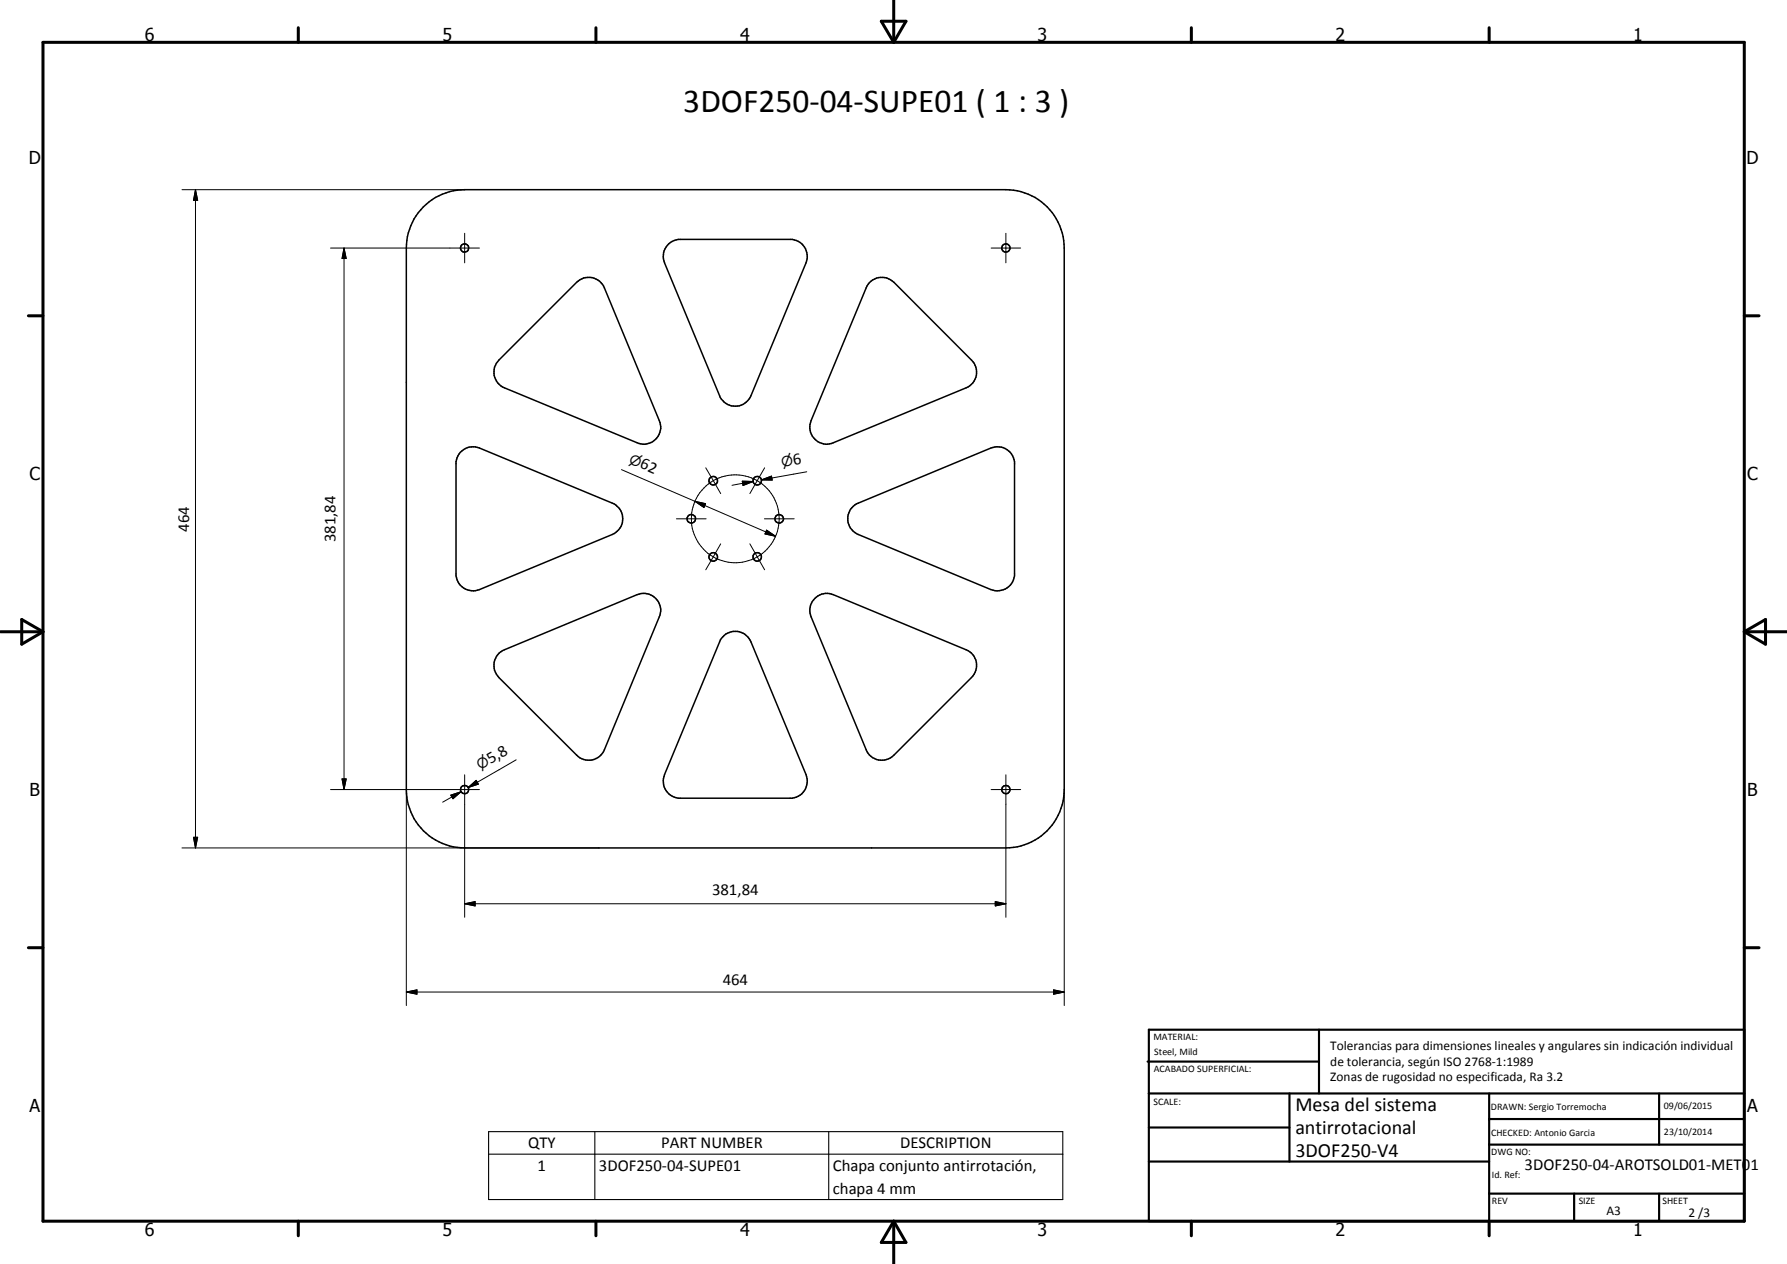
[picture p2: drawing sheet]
<svg xmlns="http://www.w3.org/2000/svg" width="420mm" height="297mm" viewBox="0 0 420 297" stroke-linecap="round" stroke-linejoin="round" font-family="sans-serif">
<g fill="none" stroke="#000" stroke-width=".35">
<path d="M99.6 48.6a13.8 13.8 0 0 1 9.7-4h127.2a13.7 13.7 0 0 1 13.7 13.7v127.2a13.7 13.7 0 0 1-13.7 13.8h-127.2a13.7 13.7 0 0 1-13.8-13.8v-127.2a13.6 13.6 0 0 1 4.1-9.7zM157.3 57.3l.8-.6 1.4-.4h26.8a4 4 0 0 1 3.2 5.5l-12.9 31.2a4 4 0 0 1-3.7 2.5 4 4 0 0 1-3.7-2.5l-13-31.2a3.9 3.9 0 0 1 1.1-4.5zM204.4 66.4a4.1 4.1 0 0 1 5.8-.1l18.2 18.3a4 4 0 0 1-1.3 6.5l-31.2 13a4 4 0 0 1-4.3-.9 4 4 0 0 1-.9-4.4l13-31.2zM117.3 84.6l18.3-18.3a4 4 0 0 1 6.5 1.3l12.9 31.2a4 4 0 0 1-.8 4.4 4 4 0 0 1-4.4 .9l-31.2-13a4 4 0 0 1-1.3-6.5zM108.2 106.3a4 4 0 0 1 4.5-1l31.3 12.9a4 4 0 0 1 2.4 3.7 4 4 0 0 1-2.4 3.7l-31.3 13a4 4 0 0 1-5.5-3.3v-26.8l.5-1.4zM200.3 119.3l1.1-.9 31.6-13.1a4 4 0 0 1 5.5 3.2v26.8a4 4 0 0 1-5.5 3.3l-31.2-13a4 4 0 0 1-1.5-6.3zM117.4 153.5l1.2-.8 31.2-13a4 4 0 0 1 4.3 .9 4 4 0 0 1 .9 4.3l-12.9 31.3a4 4 0 0 1-6.5 1.3l-18.3-18.3a4.1 4.1 0 0 1 .1-5.7zM170 149.6a4 4 0 0 1 6.6 1.2l12.9 31.2a4 4 0 0 1-3.2 5.6h-26.8a4.1 4.1 0 0 1-3.3-5.6l13.2-31.6zM191.6 140.6a4 4 0 0 1 4.3-.9l31.2 13a4 4 0 0 1 1.3 6.5l-18.2 18.3a4 4 0 0 1-6.5-1.3l-13-31.3a4 4 0 0 1 .9-4.3z"/>
<circle cx="109.2" cy="58.3" r=".96"/>
<circle cx="236.5" cy="58.3" r=".96"/>
<circle cx="167.7" cy="113" r="1"/>
<circle cx="178" cy="113" r=".99"/>
<circle cx="162.5" cy="121.9" r="1"/>
<circle cx="167.7" cy="130.9" r="1"/>
<circle cx="178" cy="130.9" r="1"/>
<circle cx="183.2" cy="121.9" r="1.01"/>
<circle cx="109.2" cy="185.5" r=".96"/>
<circle cx="236.5" cy="185.5" r=".98"/>
</g>
<g fill="none" stroke="#000" stroke-width=".71">
<path d="M10.1 9.9h400v277.1h-400zM70.1 6.5v3.4M140.1 6.5v3.4M207.2 5h5.8l-2.9 4.9zM210.1 0v9.9M280.1 6.5v3.4M350.1 6.5v3.4M6.7 74.2h3.4M410.1 74.2h3.5M.1 148.5h10M5.1 145.6l5 2.9-5 2.9zM410.1 148.5h10"/>
<path d="M410.1 148.5l5-2.9v5.8zM6.7 222.7h3.4M410.1 222.7h3.5M70.1 287v3.4M140.1 287v3.4M210.1 287v10M210.1 287l2.9 5h-5.8zM280.1 287v3.4M350.1 287v3.4"/>
</g>
<g fill="none" stroke="#000" stroke-width=".51">
<path d="M269.8 249.5h40.3M270.1 242h140v45h-140zM270.1 257h140M303.2 257v16M310.1 242v15M350.1 257v30M390.1 257v12M270.1 265h33.1M270.1 273h80M350.1 269h60M350.1 263h60M350.1 280.5h60"/>
<path d="M370.1 280.5v6.5M390.1 280.5v6.5"/>
</g>
<path d="M114.9 265.9h135v16h-135zM114.9 271.2h135M139.9 265.9v16M194.8 265.9v16" fill="none" stroke="#000" stroke-width=".25"/>
<g fill="none" stroke="#000" stroke-width=".24">
<path d="M42.8 44.6h66.5M46 44.6l.5 2.5h-1zM46 44.6v154.7M77.7 58.3h35M80.9 58.3l.5 2.4h-1zM80.9 58.3v127.2M109.3 54.8v7M233 58.3h7M236.5 54.8v7M146.1 110.4l17.3 7.4M163.4 117.8l2.5 .6-.4 .9zM163.4 117.8l19 8.2"/>
<path d="M165.9 109.9l1.8 3M167.7 112.9l1.7 3.1M167.7 112.9a10.9 10.9 0 0 0-4.3 4.9M167.7 112.9a10.5 10.5 0 0 1 10.3 0M174.5 113.1l2.6 .1-2.4 .9zM177.1 113.2l-5 .8M178 112.9l-1.7 3.1M178 112.9a10.3 10.3 0 0 1 4 13.8 10.3 10.3 0 0 1-13.6 4.5 10.3 10.3 0 0 1-5-13.4M179 112.8l2.4-.9 .2 .9zM179.8 109.9l-1.8 3M181.5 112.4l-2.5 .4M189.7 110.9l-10.7 1.9"/>
<path d="M159 121.9h7M169.4 127.8l-3.5 6.1M176.3 127.8l3.5 6.1M179.7 121.9h7M180.2 124.6l2.2 1.4-2.5-.5zM121.4 178.6l-11.3 6.5M42.8 199.3h98M45.5 196.8h1l-.5 2.5zM77.7 185.5h35M80.4 183h1l-.5 2.5zM95.5 185.5v50.8M106 186.9l2.4-.8-1.9 1.6z"/>
<path d="M108.4 186.1l-4.3 2.4M109.3 182.1v33.5M110.1 185.1l1.9-1.7 .5 .9zM112.2 183.8l-2.1 1.3M233 185.5h7M236.5 182.1v33.5M250.2 185.5v50.8M109.3 212.4l2.4-.5v1zM109.3 212.4h127.2M234 211.9l2.5 .5-2.5 .5zM95.5 233.1l2.5-.5v1zM95.5 233.1h154.7"/>
<path d="M247.7 232.6l2.5 .5-2.5 .5z"/>
</g>
<g fill="#000">
<path d="M46 44.6l.5 2.5h-1zM80.9 58.3l.5 2.4h-1zM163.4 117.8l2.5 .6-.4 .9zM174.5 113.1l2.6 .1-2.4 .9zM179 112.8l2.4-.9 .2 .9zM180.2 124.6l2.2 1.4-2.5-.5zM45.5 196.8h1l-.5 2.5zM80.4 183h1l-.5 2.5zM106 186.9l2.4-.8-1.9 1.6zM110.1 185.1l1.9-1.7 .5 .9zM109.3 212.4l2.4-.5v1zM234 211.9l2.5 .5-2.5 .5z"/>
<path d="M95.5 233.1l2.5-.5v1zM247.7 232.6l2.5 .5-2.5 .5z"/>
</g>
<text font-size="7.9" x="160.6" y="26.2">3DOF250-04-SUPE01 ( 1 : 3 )</text>
<g font-size="4.7">
<text x="304.6" y="261.2">Mesa del sistema</text>
<text x="304.6" y="266.6">antirrotacional</text>
<text x="304.6" y="272">3DOF250-V4</text>
</g>
<g font-size="4.2">
<text x="34" y="9.6">6</text>
<text x="104" y="9.6">5</text>
<text x="174" y="9.6">4</text>
<text x="244" y="9.6">3</text>
<text x="314" y="9.6">2</text>
<text x="384" y="9.6">1</text>
<text x="6.8" y="38.7">D</text>
<text x="410.6" y="38.7">D</text>
<text x="7" y="112.9">C</text>
<text x="410.8" y="112.9">C</text>
<text x="7" y="187.1">B</text>
<text x="410.8" y="187.1">B</text>
<text x="7" y="261.4">A</text>
<text x="410.8" y="261.4">A</text>
<text x="34" y="290.4">6</text>
<text x="104" y="290.4">5</text>
<text x="174" y="290.4">4</text>
<text x="244" y="290.4">3</text>
<text x="314" y="290.4">2</text>
<text x="384" y="290.4">1</text>
</g>
<g font-size="3.9">
<text x="150.3" y="109.8" transform="rotate(23 150.3 109.8)">62</text>
<text x="186.6" y="109.3" transform="rotate(-10 186.6 109.3)">6</text>
<text x="44.4" y="125" transform="rotate(-90 44.4 125)">464</text>
<text x="78.9" y="127.4" transform="rotate(-90 78.9 127.4)">381,84</text>
<text x="115.3" y="179.6" transform="rotate(-30 115.3 179.6)">5,8</text>
<text x="167.4" y="210.3">381,84</text>
<text x="169.9" y="231.6">464</text>
<text x="124.2" y="269.9">QTY</text>
<text x="155.4" y="269.8">PART NUMBER</text>
<text x="211.7" y="269.9">DESCRIPTION</text>
<text x="126.4" y="275.2">1</text>
<text x="140.8" y="275.2">3DOF250-04-SUPE01</text>
<text x="195.8" y="275.3">Chapa conjunto antirrotación,</text>
<text x="358.5" y="275">3DOF250-04-AROTSOLD01-MET01</text>
<text x="195.8" y="280.6">chapa 4 mm</text>
</g>
<g font-size="3.3">
<text x="147.7" y="108.7" transform="rotate(23 147.7 108.7)">n</text>
<text x="183.9" y="109.8" transform="rotate(-10 183.9 109.8)">n</text>
<text x="112.9" y="181" transform="rotate(-30 112.9 181)">n</text>
</g>
<g font-size="3.1">
<text x="312.7" y="246.8">Tolerancias para dimensiones lineales y angulares sin indicación individual</text>
<text x="312.7" y="250.4">de tolerancia, según ISO 2768-1:1989</text>
<text x="312.7" y="254">Zonas de rugosidad no especificada, Ra 3.2</text>
<text x="377.7" y="285.6">A3</text>
<text x="397" y="285.9">2 /3</text>
</g>
<g font-size="2.4">
<text x="271.2" y="244.4">MATERIAL:</text>
<text x="271.3" y="252">ACABADO SUPERFICIAL:</text>
<text x="271.4" y="247.9">Steel, Mild</text>
<text x="271.2" y="259.7">SCALE:</text>
<text x="350.6" y="260.8">DRAWN: Sergio Torremocha</text>
<text x="391.2" y="260.6">09/06/2015</text>
<text x="350.6" y="267">CHECKED: Antonio Garcia</text>
<text x="391.2" y="266.7">23/10/2014</text>
<text x="350.6" y="271.4">DWG NO:</text>
<text x="350.8" y="276.9">Id. Ref:</text>
<text x="350.8" y="282.8">REV</text>
<text x="371.2" y="282.9">SIZE</text>
<text x="390.9" y="282.9">SHEET</text>
</g>
</svg>
